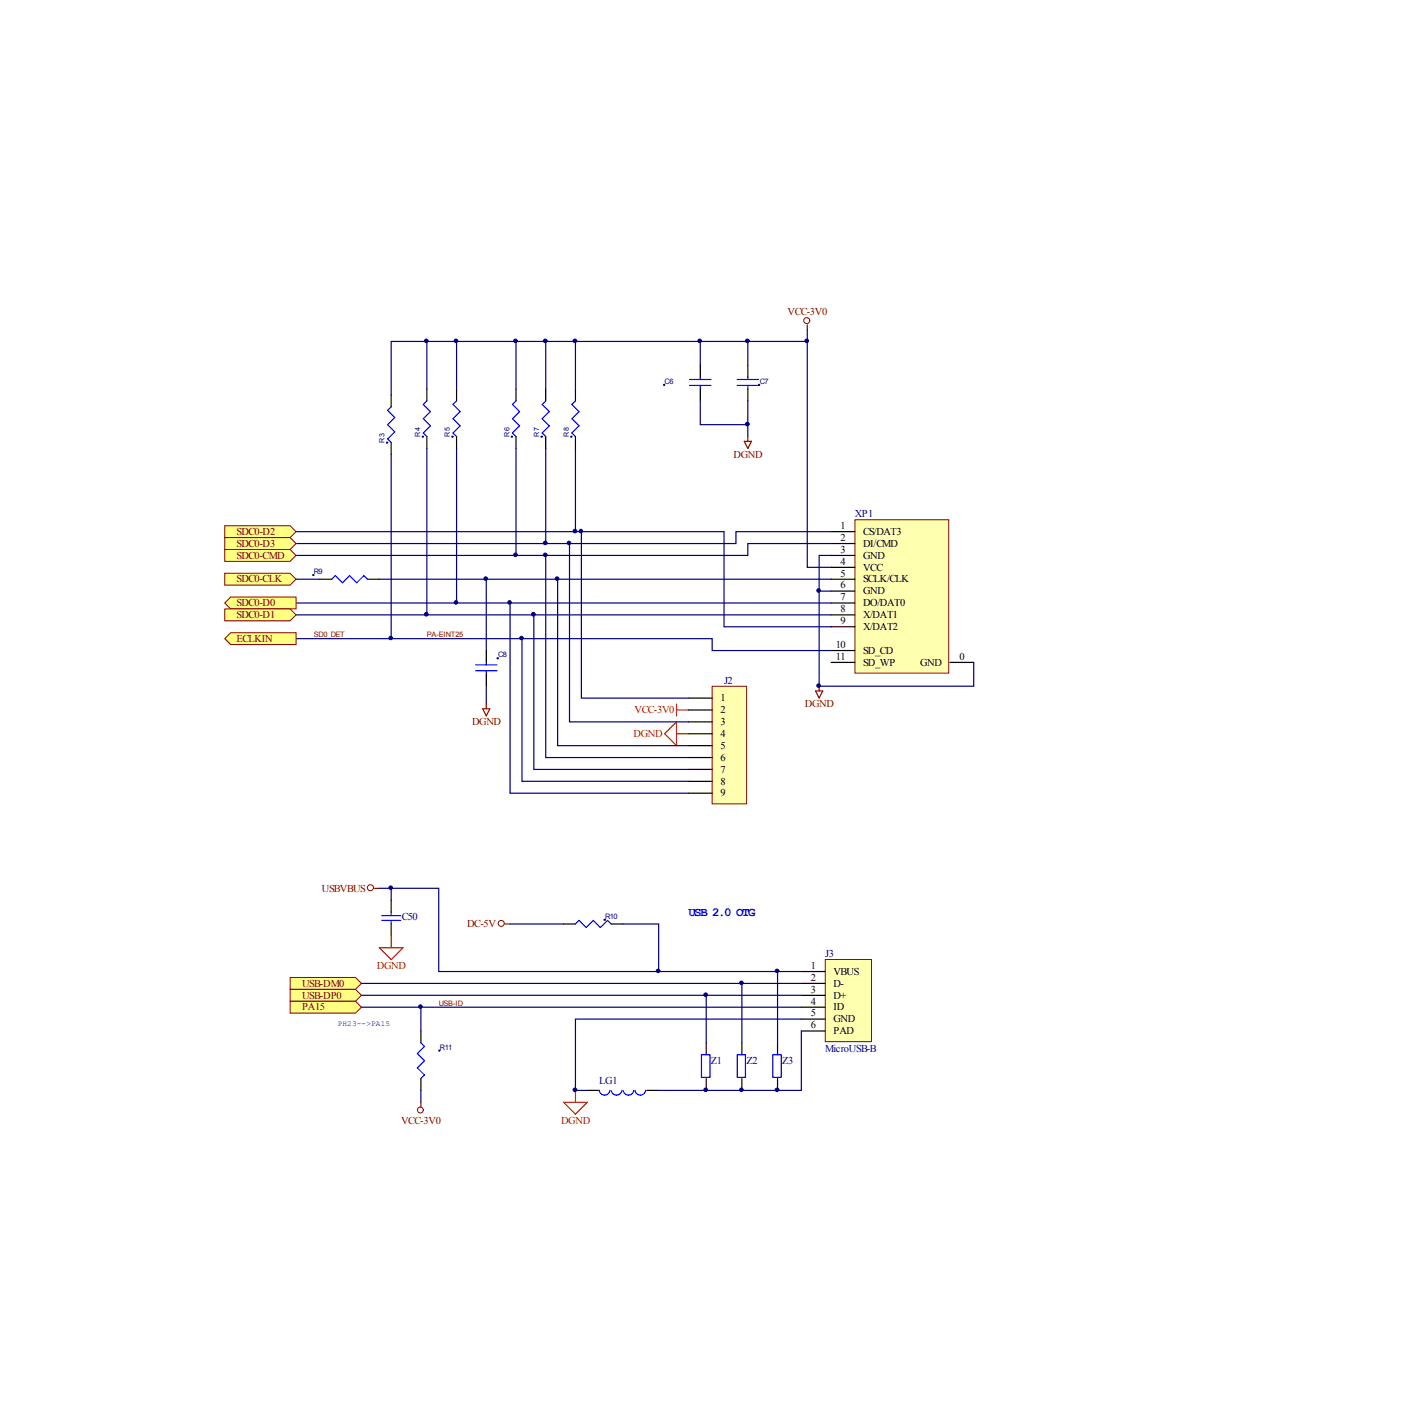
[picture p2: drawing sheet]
<svg xmlns="http://www.w3.org/2000/svg" width="100mm" height="100mm" viewBox="0 0 100 100" stroke-linecap="round" stroke-linejoin="round" font-family="sans-serif">
<g fill="none" stroke="#000080" stroke-width=".08">
<path d="M20.9 37.5h30.2v6.7h7.5M27.6 32.1v13M30.1 24.1v3.3M30.1 31.6v11.8M32.2 24.1v3.3M32.2 31.6v10.9M36.4 24.1v3.3M36.4 31.6v7.6M38.5 24.1v3.3M38.5 31.6v6.8M40.6 24.1v3.3M40.6 31.6v5.9"/>
<path d="M49.4 28.3v1.7h3.4M49.4 24.1v1.7M52.8 24.1v1.7M52.8 28.3v2.5M57 24.1h-29.4v3.8M57 23.3v16.7h1.6M58.6 37.5h-6.7v.9h-31M58.6 38.4h-5.8v.8h-31.9M20.9 45.1h29.3v.8h8.4M20.9 40.9h1.7M20.9 42.5h37.7M20.9 43.4h37.7"/>
<path d="M26.8 40.9h31.8M34.3 40.9v5M34.3 48.4v1.3M25.5 71.1h31M29.7 71.1v1.6M29.7 76.9v.9M36 65.2h3.8M44 65.2h2.5v3.3"/>
</g>
<g fill="none" stroke="#00f" stroke-width=".08">
<path d="M27.6 28.7l-.3 .3 .6 .5-.6 .5 .6 .5-.6 .5 .3 .2M30.1 28.3l-.2 .2 .5 .5-.5 .5 .5 .5-.5 .5 .2 .3M32.2 28.3l-.2 .2 .5 .5-.5 .5 .5 .5-.5 .5 .2 .3M36.4 28.3l-.2 .2 .5 .5-.5 .5 .5 .5-.5 .5 .2 .3M38.5 28.3l-.2 .2 .5 .5-.5 .5 .5 .5-.5 .5 .2 .3M40.6 28.3l-.3 .2 .6 .5-.6 .5 .6 .5-.6 .5 .3 .3M48.7 27.2h1.5M48.7 26.8h1.5M49.4 26.6v.2M49.4 27.2v.2M52 27.2h1.5M52 26.8h1.5"/>
<path d="M52.8 26.6v.2M52.8 27.2v.2M23.4 40.9l.3-.3 .5 .5 .5-.5 .5 .5 .5-.5 .2 .3M33.6 47.3h1.5M33.6 46.9h1.5M34.3 46.7v.2M34.3 47.3v.3M29.7 73.6l.2 .2-.5 .5 .5 .5-.5 .5 .5 .5-.2 .3M40.6 65.2l.3-.3 .5 .5 .5-.5 .5 .5 .5-.5 .2 .3"/>
</g>
<g fill="none" stroke="#000" stroke-width=".08">
<path d="M27.6 27.9v.8M27.6 31.2v.9M30.1 27.4v.9M30.1 30.8v.8M32.2 27.4v.9M32.2 30.8v.8M36.4 27.4v.9M36.4 30.8v.8M38.5 27.4v.9M38.5 30.8v.8M40.6 27.4v.9M40.6 30.8v.8"/>
<path d="M49.4 25.8v.8M49.4 27.4v.9M52.8 25.8v.8M52.8 27.4v.9M22.6 40.9h.8M25.9 40.9h.9M34.3 45.9v.8M34.3 47.6v.8M29.7 72.7v.9M29.7 76.1v.8M39.8 65.2h.8M43.1 65.2h.9"/>
</g>
<g fill="#000080" stroke="#000080" stroke-width=".07">
<circle cx="46.9" cy="27.2" r=".04"/>
<circle cx="40.3" cy="30.8" r=".04"/>
<circle cx="38.2" cy="30.8" r=".04"/>
<circle cx="22.1" cy="40.6" r=".04"/>
<circle cx="53.6" cy="27.2" r=".04"/>
<circle cx="35.1" cy="46.4" r=".04"/>
<circle cx="42.7" cy="64.9" r=".04"/>
<circle cx="36.1" cy="30.8" r=".04"/>
<circle cx="31" cy="74.1" r=".04"/>
<circle cx="31.9" cy="30.8" r=".04"/>
<circle cx="29.8" cy="30.8" r=".04"/>
<circle cx="27.3" cy="31.2" r=".04"/>
</g>
<g fill="none" stroke="#800000" stroke-width=".07">
<circle cx="56.9" cy="22.6" r=".21"/>
<circle cx="26.1" cy="62.6" r=".21"/>
<circle cx="29.7" cy="78.3" r=".21"/>
<circle cx="35.4" cy="65.1" r=".21"/>
</g>
<path d="M52.5 31.1h.5l-.2 .5zM52.8 30.8v.3M57 22.9v.4M34.1 50h.5l-.3 .5zM34.3 49.7v.3M26.4 62.7h.4M29.7 77.8v.3M35.7 65.2h.3" fill="none" stroke="#800000" stroke-width=".08"/>
<g fill="#ffff80" stroke="#800000" stroke-width=".07">
<path d="M15.9 37.1h4.6l.4 .4-.4 .4h-4.6z" fill-rule="evenodd"/>
<path d="M15.9 37.9h4.6l.4 .5-.4 .4h-4.6z" fill-rule="evenodd"/>
<path d="M15.9 38.8h4.6l.4 .4-.4 .4h-4.6z" fill-rule="evenodd"/>
<path d="M15.9 40.4h4.6l.4 .5-.4 .4h-4.6z" fill-rule="evenodd"/>
<path d="M15.9 42.5l.4-.4h4.6v.9h-4.6z" fill-rule="evenodd"/>
<path d="M15.9 43h4.6l.4 .4-.4 .4h-4.6z" fill-rule="evenodd"/>
<path d="M15.9 45.1l.4-.5h4.6v.9h-4.6z" fill-rule="evenodd"/>
<path d="M20.5 69h4.6l.4 .4-.4 .4h-4.6z" fill-rule="evenodd"/>
<path d="M20.5 69.8h4.6l.4 .4-.4 .4h-4.6z" fill-rule="evenodd"/>
<path d="M20.5 70.6h4.6l.4 .5-.4 .4h-4.6z" fill-rule="evenodd"/>
</g>
<path d="M46.9 51.8l.8-.9v1.7zM47.7 49.7v.8M47.7 50.1h.9M47.7 51.8h.9M26.8 66.9h1.6l-.8 .8zM27.6 66v.9M39.8 77.8h1.6l-.8 .8zM40.6 76.9v.9" fill="none" stroke="#f00" stroke-width=".08"/>
<path d="M27.6 63.5v.9M27.6 65.2v.8M41.4 76.9h.9M45.6 76.9h.9M49.8 73.6v.8M49.8 76.1v.8M52.3 73.6v.8M52.3 76.1v.8M54.9 73.6v.8M54.9 76.1v.8" fill="none" stroke="#000" stroke-width=".08"/>
<path d="M26.9 64.6h1.4M26.9 64.9h1.4M27.6 64.4v.2M27.6 64.9v.3M43 76.9a.38 .38 0 0 1-.3 .4 .38 .38 0 0 1-.4-.4M43.9 76.9a.38 .38 0 0 1-.4 .4 .38 .38 0 0 1-.4-.4M44.7 76.9a.38 .38 0 0 1-.4 .4 .38 .38 0 0 1-.3-.4M45.5 76.9a.37 .37 0 0 1-.3 .4 .37 .37 0 0 1-.4-.4M49.5 74.4h.6v1.6h-.6zM52 74.4h.6v1.6h-.6zM54.5 74.4h.6v1.6h-.6z" fill="none" stroke="#00f" stroke-width=".08"/>
<path d="M25.5 70.2h24.3v3.4M52.3 69.4v4.2M54.9 68.5v5.1M56.5 72.7v4.2h-10" fill="none" stroke="#000080" stroke-width=".08"/>
<path d="M58.2 67.7h3.3v5.8h-3.3z" fill="#ffffb0" stroke="#800000" stroke-width=".07"/>
<path d="M56.5 68.5h1.7M56.5 69.4h1.7M56.5 70.2h1.7M56.5 71.1h1.7M56.5 71.9h1.7M56.5 72.7h1.7" fill="none" stroke="#000" stroke-width=".08"/>
<path d="M25.5 69.4h31M26.8 62.7h4.2v5.8h25.5M27.6 62.7v.8M49.8 70.2h6.7M56.5 71.9h-15.9v5h.8" fill="none" stroke="#000080" stroke-width=".08"/>
<path d="M60.3 36.7h6.6v10.8h-6.6z" fill="#ffffb0" stroke="#800000" stroke-width=".07"/>
<path d="M58.6 37.5h1.7M58.6 38.4h1.7M58.6 39.2h1.7M58.6 40h1.7M58.6 40.9h1.7M58.6 41.7h1.7M58.6 42.5h1.7M58.6 43.4h1.7M58.6 44.2h1.7M58.6 45.9h1.7M58.6 46.7h1.7M67 46.7h1.7" fill="none" stroke="#000" stroke-width=".08"/>
<path d="M57.5 48.8h.5l-.2 .5zM57.8 48.4v.4" fill="none" stroke="#800000" stroke-width=".08"/>
<path d="M58.6 39.2h-.8v2.5M58.6 41.7h-.8v6.7h10.9v-1.7" fill="none" stroke="#000080" stroke-width=".08"/>
<path d="M50.2 48.4h2.5v8.3h-2.5z" fill="#ffffb0" stroke="#800000" stroke-width=".07"/>
<path d="M48.6 49.3h1.6M48.6 50.1h1.6M48.6 50.9h1.6M48.6 51.8h1.6M48.6 52.6h1.6M48.6 53.4h1.6M48.6 54.3h1.6M48.6 55.1h1.6M48.6 56h1.6" fill="none" stroke="#000" stroke-width=".08"/>
<path d="M38.5 39.2v14.2h10.1M40.2 38.4v12.5h8.4M41 37.5v11.8h7.6M36 42.5v13.5h12.6M36.8 45.1v10h11.8M37.7 43.4v10.9h10.9M39.3 40.9v11.7h9.3" fill="none" stroke="#000080" stroke-width=".08"/>
<g fill="#000080" stroke="#000080" stroke-width=".07">
<circle cx="27.6" cy="62.6" r=".13"/>
<circle cx="27.6" cy="45" r=".12"/>
<circle cx="29.7" cy="71" r=".12"/>
<circle cx="30.1" cy="43.3" r=".13"/>
<circle cx="30.1" cy="24" r=".13"/>
<circle cx="32.2" cy="42.5" r=".13"/>
<circle cx="32.2" cy="24" r=".13"/>
<circle cx="34.3" cy="40.8" r=".13"/>
<circle cx="35.9" cy="42.5" r=".12"/>
<circle cx="36.4" cy="39.1" r=".13"/>
<circle cx="36.4" cy="24" r=".13"/>
<circle cx="36.8" cy="45" r=".12"/>
<circle cx="37.6" cy="43.3" r=".13"/>
<circle cx="38.5" cy="39.1" r=".13"/>
<circle cx="38.5" cy="38.3" r=".13"/>
<circle cx="38.5" cy="24" r=".13"/>
<circle cx="39.3" cy="40.8" r=".13"/>
<circle cx="40.1" cy="38.3" r=".12"/>
<circle cx="40.6" cy="76.9" r=".13"/>
<circle cx="40.6" cy="37.5" r=".13"/>
<circle cx="40.6" cy="24" r=".13"/>
<circle cx="41" cy="37.5" r=".12"/>
<circle cx="46.4" cy="68.5" r=".12"/>
<circle cx="49.4" cy="24" r=".13"/>
<circle cx="49.8" cy="76.9" r=".13"/>
<circle cx="49.8" cy="70.2" r=".13"/>
<circle cx="52.3" cy="76.9" r=".12"/>
<circle cx="52.3" cy="69.3" r=".12"/>
<circle cx="52.7" cy="29.9" r=".13"/>
<circle cx="52.7" cy="24" r=".13"/>
<circle cx="54.8" cy="76.9" r=".13"/>
<circle cx="54.8" cy="68.5" r=".13"/>
<circle cx="56.9" cy="24" r=".13"/>
<circle cx="57.8" cy="48.4" r=".13"/>
<circle cx="57.8" cy="41.7" r=".13"/>
</g>
<text font-size=".9" fill="#00f" x="48.6" y="64.7">USB 2.0 OTG</text>
<g font-size=".7" fill="#800000">
<text x="55.6" y="22.2">VCC-3V0</text>
<text x="51.8" y="32.3">DGND</text>
<text x="16.7" y="37.7">SDC0-D2</text>
<text x="16.7" y="38.6">SDC0-D3</text>
<text x="16.7" y="39.4">SDC0-CMD</text>
<text x="16.7" y="41.1">SDC0-CLK</text>
<text x="16.7" y="42.8">SDC0-D0</text>
<text x="16.7" y="43.6">SDC0-D1</text>
<text x="16.7" y="45.3">ECLKIN</text>
<text x="33.3" y="51.2">DGND</text>
<text x="56.8" y="49.9">DGND</text>
<text x="22.7" y="62.9">USBVBUS</text>
<text x="33" y="65.4">DC-5V</text>
<text x="21.3" y="69.6">USB-DM0</text>
<text x="21.3" y="70.5">USB-DP0</text>
<text x="21.3" y="71.3">PA15</text>
<text x="28.3" y="79.3">VCC-3V0</text>
</g>
<g font-size=".7">
<text x="59.3" y="37.3">1</text>
<text x="59.3" y="38.2">2</text>
<text x="59.3" y="39">3</text>
<text x="59.3" y="39.8">4</text>
<text x="59.3" y="40.7">5</text>
<text x="59.3" y="41.5">6</text>
<text x="60.9" y="37.7">CS/DAT3</text>
<text x="60.9" y="38.6">DI/CMD</text>
<text x="60.9" y="39.4">GND</text>
<text x="60.9" y="40.3">VCC</text>
<text x="60.9" y="41.1">SCLK/CLK</text>
<text x="60.9" y="41.9">GND</text>
<text x="59" y="45.7">10</text>
<text x="59" y="46.5">11</text>
<text x="59.3" y="42.4">7</text>
<text x="59.3" y="43.2">8</text>
<text x="59.3" y="44">9</text>
<text x="60.9" y="42.8">DO/DAT0</text>
<text x="60.9" y="43.6">X/DAT1</text>
<text x="60.9" y="44.5">X/DAT2</text>
<text x="60.9" y="46.1">SD_CD</text>
<text x="60.9" y="47">SD_WP</text>
<text x="64.9" y="47">GND</text>
<text x="67.7" y="46.5">0</text>
<text x="50.8" y="49.5">1</text>
<text x="50.8" y="50.3">2</text>
<text x="50.8" y="51.2">3</text>
<text x="50.8" y="52">4</text>
<text x="50.8" y="52.8">5</text>
<text x="50.8" y="53.7">6</text>
<text x="50.8" y="54.5">7</text>
<text x="50.8" y="55.4">8</text>
<text x="50.8" y="56.2">9</text>
<text x="57.2" y="68.4">1</text>
<text x="57.2" y="69.2">2</text>
<text x="57.2" y="70">3</text>
<text x="57.2" y="70.9">4</text>
<text x="57.2" y="71.7">5</text>
<text x="58.8" y="68.8">VBUS</text>
<text x="58.8" y="69.6">D-</text>
<text x="58.8" y="70.5">D+</text>
<text x="58.8" y="71.3">ID</text>
<text x="57.2" y="72.6">6</text>
<text x="58.8" y="72.1">GND</text>
<text x="58.8" y="73">PAD</text>
</g>
<g font-size=".7" fill="#000080">
<text x="60.3" y="36.5">XP1</text>
<text x="51.1" y="48.2">J2</text>
<text x="28.4" y="64.9">C50</text>
<text x="58.2" y="67.5">J3</text>
<text x="42.3" y="76.5">LG1</text>
<text x="50.2" y="75.1">Z1</text>
<text x="52.7" y="75.1">Z2</text>
<text x="55.2" y="75.1">Z3</text>
<text x="58.2" y="74.2">MicroUSB-B</text>
</g>
<g font-size=".7" fill="#f00">
<text x="44.7" y="52">DGND</text>
<text x="44.8" y="50.3">VCC-3V0</text>
<text x="26.6" y="68.4">DGND</text>
<text x="39.6" y="79.3">DGND</text>
</g>
<g font-size=".5" fill="#000080">
<text x="46.9" y="27.1">C6</text>
<text x="53.6" y="27.1">C7</text>
<text x="27.1" y="31.3" transform="rotate(-90 27.1 31.3)">R3</text>
<text x="29.6" y="30.9" transform="rotate(-90 29.6 30.9)">R4</text>
<text x="31.7" y="30.9" transform="rotate(-90 31.7 30.9)">R5</text>
<text x="35.9" y="30.9" transform="rotate(-90 35.9 30.9)">R6</text>
<text x="38" y="30.9" transform="rotate(-90 38 30.9)">R7</text>
<text x="40.1" y="30.9" transform="rotate(-90 40.1 30.9)">R8</text>
<text x="22.1" y="40.5">R9</text>
<text x="35.1" y="46.4">C8</text>
<text x="42.7" y="64.8">R10</text>
<text x="23.8" y="72.4">PH23--&gt;PA15</text>
<text x="31" y="74.1">R11</text>
</g>
<g font-size=".5" fill="#800000">
<text x="22.1" y="45">SD0_DET</text>
<text x="30.1" y="45">PA-EINT25</text>
<text x="31" y="71">USB-ID</text>
</g>
</svg>
